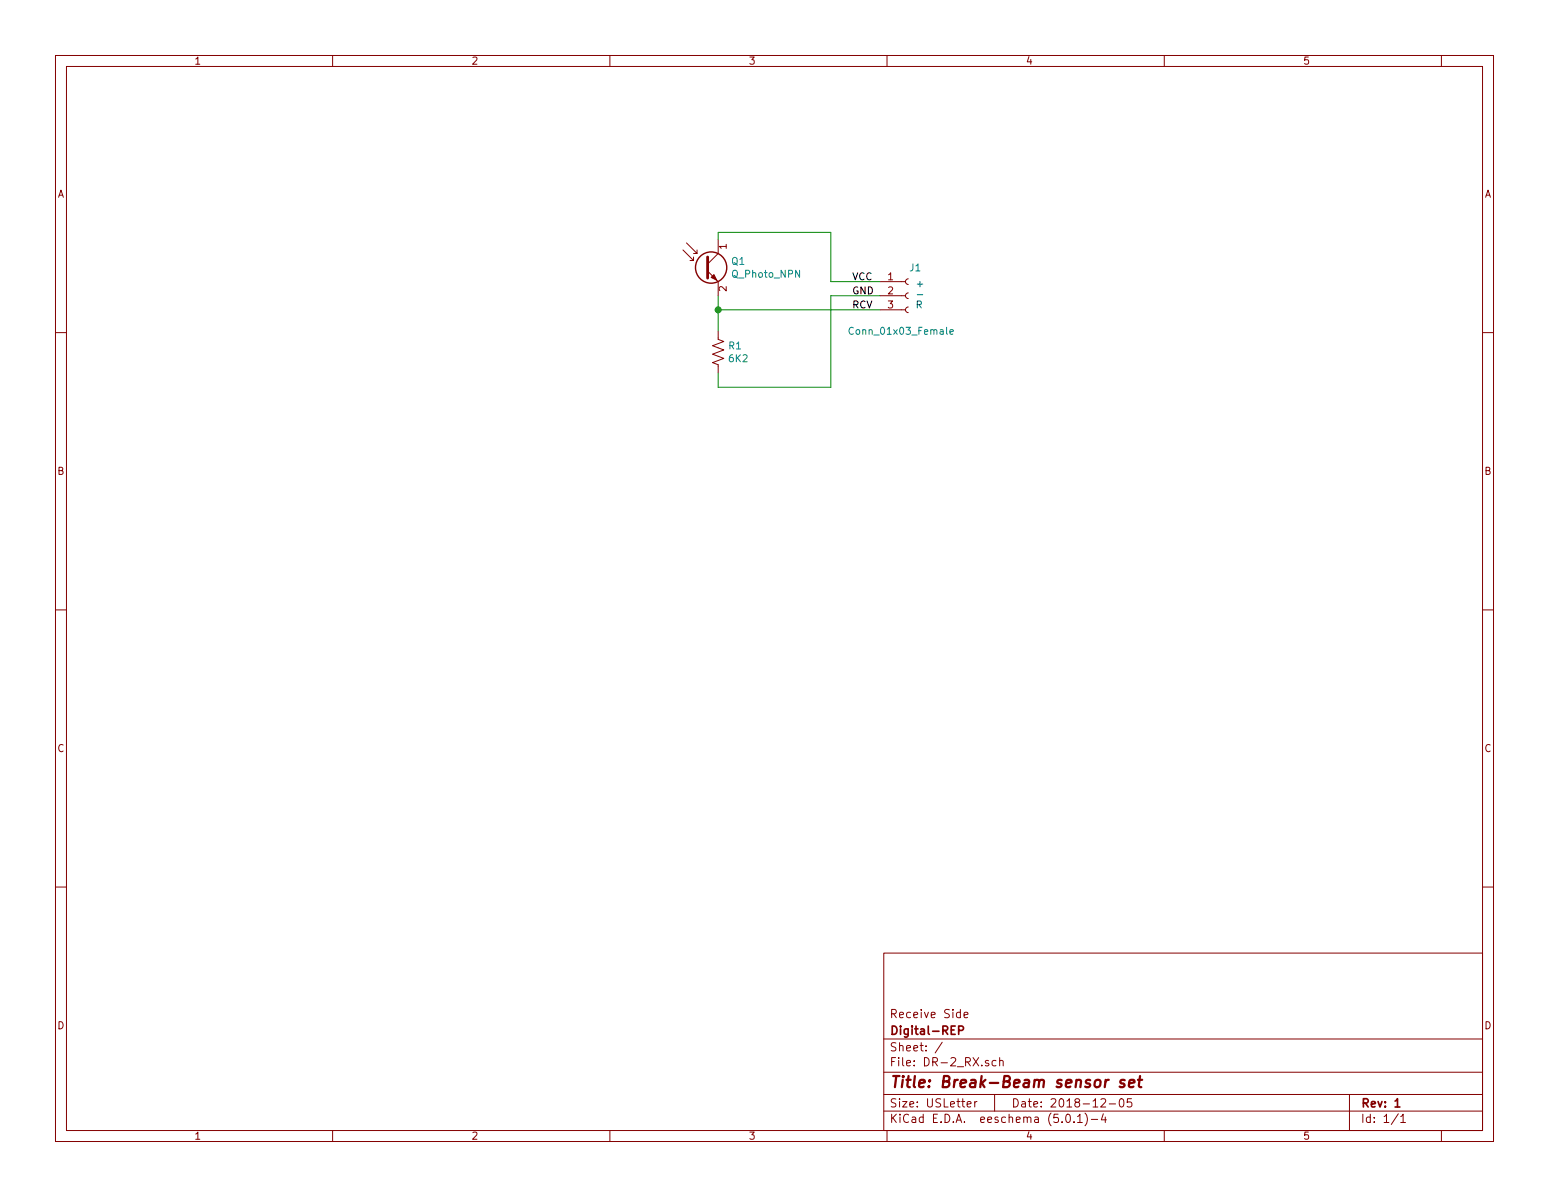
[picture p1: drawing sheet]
EESchema Schematic File Version 4
LIBS:DR-2_RX-cache
EELAYER 26 0
EELAYER END
$Descr USLetter 11000 8500
encoding utf-8
Sheet 1 1
Title "Break-Beam sensor set"
Date "2018-12-05"
Rev "1"
Comp "Digital-REP"
Comment1 "Receive Side"
Comment2 ""
Comment3 ""
Comment4 ""
$EndDescr
$Comp
L Connector:Conn_01x03_Female J1
U 1 1
P 6450 2100
F 0 "J1" H 6500 2300 50  0000 C CNN
F 1 "Conn_01x03_Female" H 6400 1850 50  0000 C CNN
F 2 "Pin_Headers:Pin_Header_Angled_1x03_Pitch2.54mm" H 6450 2100 50  0001 C CNN
F 3 "~" H 6450 2100 50  0001 C CNN
	1    6450 2100
	1    0    0    -1  
$EndComp
$Comp
L Device:Q_Photo_NPN Q1
U 1 1
P 5000 1900
F 0 "Q1" H 5190 1946 50  0000 L CNN
F 1 "Q_Photo_NPN" H 5190 1855 50  0000 L CNN
F 2 "Vishay:VSMG28011G" H 5200 2000 50  0001 C CNN
F 3 "~" H 5000 1900 50  0001 C CNN
	1    5000 1900
	1    0    0    -1  
$EndComp
$Comp
L Device:R_US R1
U 1 1
P 5100 2500
F 0 "R1" H 5168 2546 50  0000 L CNN
F 1 "6K2" H 5168 2455 50  0000 L CNN
F 2 "Resistors_SMD:R_0603_HandSoldering" V 5140 2490 50  0001 C CNN
F 3 "~" H 5100 2500 50  0001 C CNN
	1    5100 2500
	1    0    0    -1  
$EndComp
Wire Wire Line
	6250 2100 5900 2100
Wire Wire Line
	5900 2100 5900 2750
Wire Wire Line
	5900 2750 5100 2750
Wire Wire Line
	5100 2750 5100 2650
Wire Wire Line
	5100 2350 5100 2200
Wire Wire Line
	6250 2200 5100 2200
Connection ~ 5100 2200
Wire Wire Line
	5100 2200 5100 2100
Wire Wire Line
	6250 2000 5900 2000
Wire Wire Line
	5900 2000 5900 1650
Wire Wire Line
	5900 1650 5100 1650
Text Label 6050 2000 0    50   ~ 0
VCC
Text Label 6050 2100 0    50   ~ 0
GND
Text Label 6050 2200 0    50   ~ 0
RCV
Wire Wire Line
	5100 1650 5100 1700
Text Notes 6500 2200 0    50   ~ 0
+\n-\nR
$EndSCHEMATC
